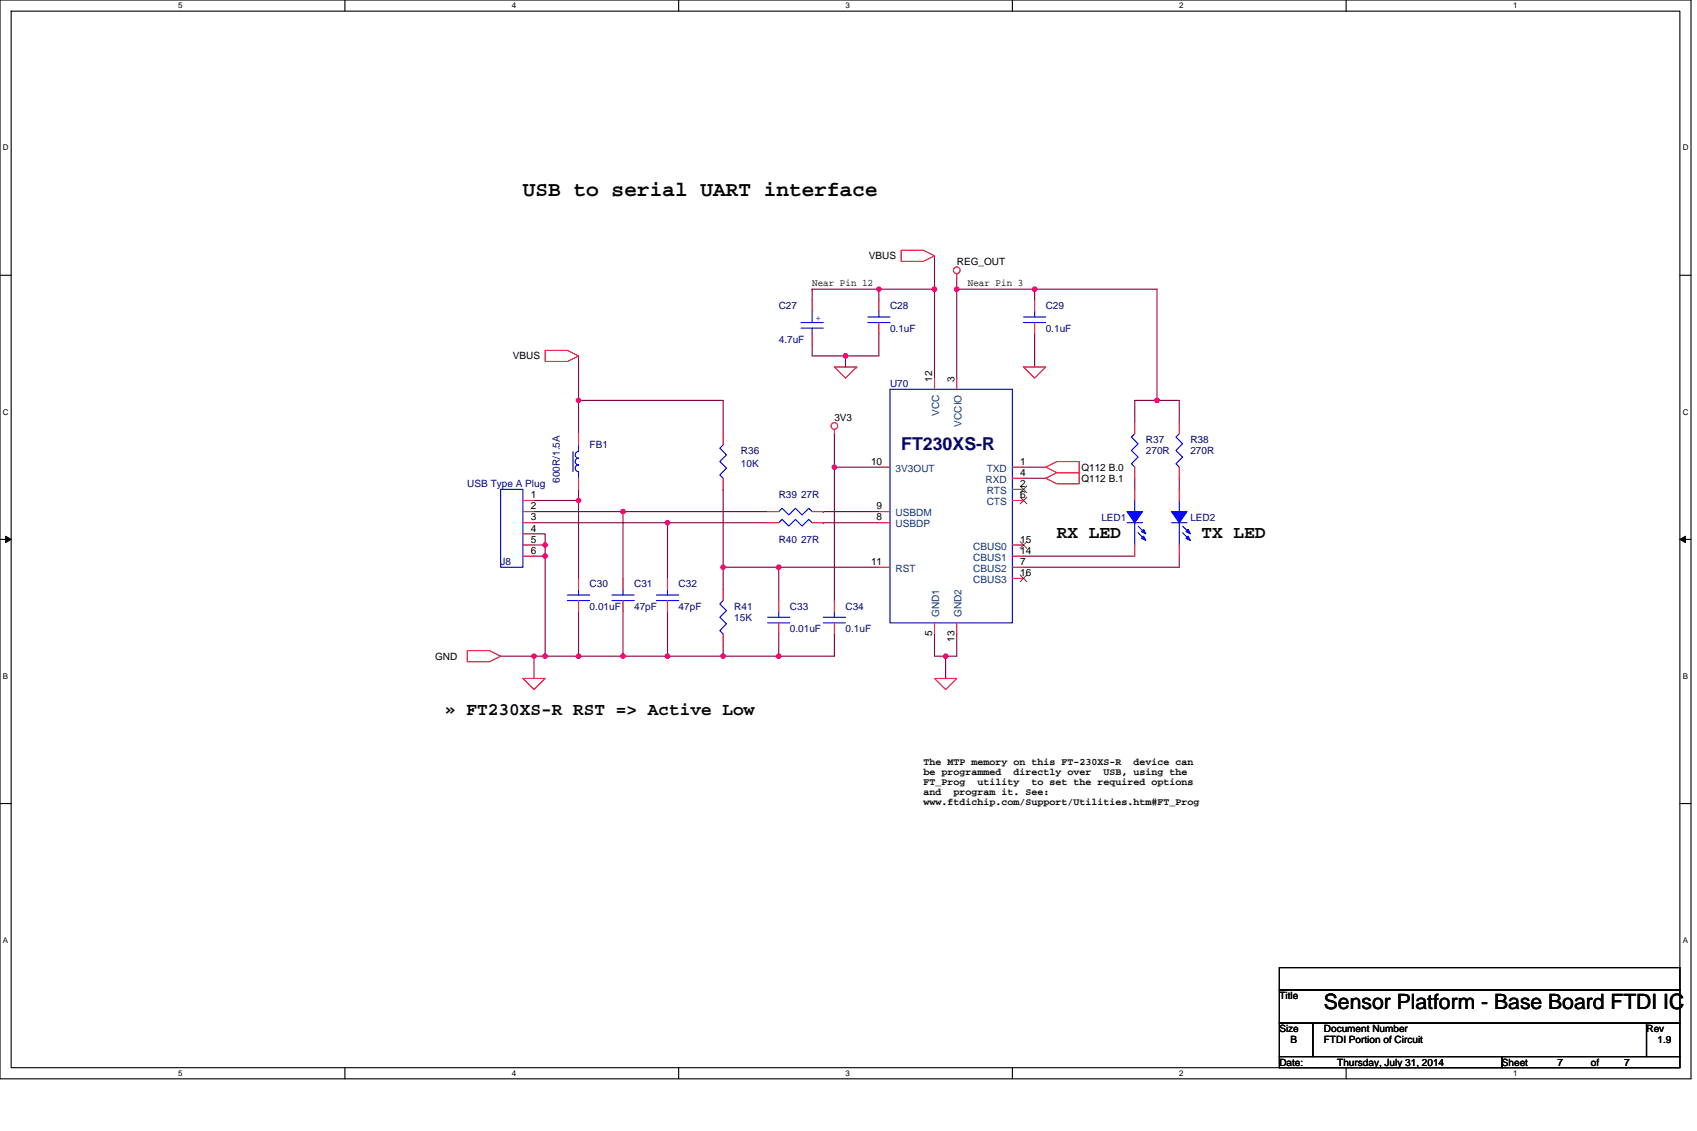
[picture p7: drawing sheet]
<svg xmlns="http://www.w3.org/2000/svg" width="457mm" height="305mm" viewBox="0 0 457 305" stroke-linecap="round" stroke-linejoin="round" font-family="sans-serif">
<path d="M0 0h455.6v290.7h-455.6zM3 3h449.6v284.7h-449.6z" fill="none" stroke="#000" stroke-width=".3"/>
<g fill="#fff">
<path d="M48 .3h1.2v2.4h-1.2z"/>
<path d="M48 288h1.2v2.4h-1.2z"/>
</g>
<path d="M92.9 0v3M92.9 287.7v3" fill="none" stroke="#000" stroke-width=".3"/>
<g fill="#fff">
<path d="M137.9 .3h1.2v2.4h-1.2z"/>
<path d="M137.9 288h1.2v2.4h-1.2z"/>
</g>
<path d="M182.8 0v3M182.8 287.7v3" fill="none" stroke="#000" stroke-width=".3"/>
<g fill="#fff">
<path d="M227.8 .3h1.2v2.4h-1.2z"/>
<path d="M227.8 288h1.2v2.4h-1.2z"/>
</g>
<path d="M272.8 0v3M272.8 287.7v3" fill="none" stroke="#000" stroke-width=".3"/>
<g fill="#fff">
<path d="M317.7 .3h1.2v2.4h-1.2z"/>
<path d="M317.7 288h1.2v2.4h-1.2z"/>
</g>
<path d="M362.7 0v3M362.7 287.7v3" fill="none" stroke="#000" stroke-width=".3"/>
<g fill="#fff">
<path d="M407.6 .3h1.2v2.4h-1.2z"/>
<path d="M407.6 288h1.2v2.4h-1.2z"/>
<path d="M.8 38.6h1.5v2.4h-1.5z"/>
<path d="M453.3 38.6h1.6v2.4h-1.6z"/>
<path d="M.8 109.8h1.5v2.4h-1.5z"/>
<path d="M453.3 109.8h1.6v2.4h-1.6z"/>
</g>
<path d="M0 74.2h3M452.6 74.2h3" fill="none" stroke="#000" stroke-width=".3"/>
<g fill="#fff">
<path d="M.8 181h1.4v2.4h-1.4z"/>
<path d="M453.3 181h1.5v2.4h-1.5z"/>
</g>
<path d="M0 145.4h3M452.6 145.4h3" fill="none" stroke="#000" stroke-width=".3"/>
<path d="M1.5 144.5l1.5 .9-1.5 .8zM452.6 145.4l1.5-.9v1.7z" fill="#000"/>
<path d="M1.5 144.5l1.5 .9-1.5 .8zM452.6 145.4l1.5-.9v1.7z" fill="none" stroke="#000" stroke-width=".27"/>
<g fill="#fff">
<path d="M.8 252.1h1.4v2.4h-1.4z"/>
<path d="M453.3 252.1h1.5v2.4h-1.5z"/>
</g>
<path d="M0 216.6h3M452.6 216.6h3M344.7 275.8h9v8.9h-9zM344.7 260.8h107.9v6h-107.9zM344.7 266.8h107.9v9h-107.9zM353.7 275.8h89.9v8.9h-89.9zM443.6 275.8h9v8.9h-9zM344.7 284.7h59.9v3h-59.9zM404.6 284.7h48v3h-48z" fill="none" stroke="#000" stroke-width=".3"/>
<g fill="none" stroke="#800040" stroke-width=".3">
<path d="M218.8 77.9v3M218.8 77.9h.1M218.8 77.9h18M236.8 77.9h15M236.8 77.9v3M251.8 77.9v24M251.8 68.9v9M257.8 77.9v24M257.8 74.9v3M257.8 77.9h21M278.8 77.9v3M278.8 77.9h32.9v30"/>
<path d="M155.9 95.9v12M218.8 92.9v3h9M227.8 95.9v3M227.8 95.9h.1M236.8 89.9v6h-9M278.8 89.9v9M155.9 107.9v9M155.9 107.9h38.9v9M224.8 116.9v9M311.7 107.9h-6v6M311.7 107.9h6v6M143.9 137.9h24"/>
<path d="M143.9 134.9h12M155.9 131.9v3M155.9 134.9v21M167.9 137.9h.1M167.9 137.9h38.9M167.9 137.9v18M194.8 131.9h.1M194.8 131.9v21M221.8 137.9h.1M221.8 137.9h15M224.8 125.9h.1M224.8 125.9v36"/>
<path d="M224.8 125.9h12M275.8 125.9h5.9M275.8 128.9h5.9M305.7 128.9v3M317.7 128.9v3M143.9 140.9h35.9M143.9 143.9h3v3M143.9 146.9h3v3M143.9 149.9h3M146.9 149.9v26.9M155.9 155.9h.1M179.8 140.9h27"/>
<path d="M179.8 140.9h.1M179.8 140.9v15M194.8 152.9h15v9M194.8 152.9v6M209.8 152.9h.1M209.8 152.9h27M221.8 140.9h.1M221.8 140.9h15M275.8 149.9h29.9M317.7 149.9v3h-41.9M134.9 176.8h9M143.9 176.8v6"/>
<path d="M143.9 176.8h3M146.9 176.8h9M155.9 164.9v11.9M155.9 176.8h12M167.9 164.9v11.9M167.9 176.8h11.9M179.8 164.9v11.9M179.8 176.8h15M194.8 176.8h15M194.8 173.8v3M209.8 170.9v5.9M224.8 170.9v5.9h-15"/>
<path d="M224.8 161.9h.1M251.8 170.9v5.9h3M254.8 176.8v6M257.8 170.9v5.9h-3"/>
</g>
<g fill="#f0f" stroke="#f0f" stroke-width=".3">
<circle cx="251.8" cy="77.9" r=".6"/>
<circle cx="257.8" cy="77.9" r=".6"/>
<circle cx="254.8" cy="176.8" r=".6"/>
<circle cx="311.7" cy="107.9" r=".6"/>
<circle cx="278.7" cy="77.9" r=".6"/>
<circle cx="167.8" cy="137.9" r=".6"/>
<circle cx="179.8" cy="140.9" r=".6"/>
<circle cx="143.9" cy="176.8" r=".6"/>
<circle cx="146.9" cy="176.8" r=".6"/>
<circle cx="179.8" cy="176.8" r=".6"/>
<circle cx="167.8" cy="176.8" r=".6"/>
<circle cx="194.8" cy="152.9" r=".6"/>
<circle cx="209.8" cy="176.8" r=".6"/>
<circle cx="155.9" cy="107.9" r=".6"/>
<circle cx="194.8" cy="176.8" r=".6"/>
<circle cx="155.9" cy="176.8" r=".6"/>
<circle cx="209.8" cy="152.9" r=".6"/>
<circle cx="236.8" cy="77.9" r=".6"/>
<circle cx="227.8" cy="95.9" r=".6"/>
<circle cx="224.8" cy="125.9" r=".6"/>
<circle cx="155.9" cy="134.9" r=".6"/>
<circle cx="146.9" cy="146.9" r=".6"/>
<circle cx="146.9" cy="149.9" r=".6"/>
</g>
<g fill="none" stroke="#f00" stroke-width=".3">
<path d="M242.8 67.4h6l3 1.5-3 1.5h-6zM257.8 73.7v1.2M146.9 94.4h6l3 1.5-3 1.5h-6zM218.8 80.9v3M218.8 89.9v3M224.8 98.9h6l-3 3zM230.8 98.9h.1M236.8 86.9v3M236.8 80.9v3M275.8 98.9h5.9l-2.9 3zM278.8 86.9v3M278.8 80.9v3"/>
<path d="M155.9 116.9v3M194.8 116.9v3M224.8 115.7v1.2M251.8 101.9v3M257.8 101.9v3M305.7 113.9v3M317.7 113.9v3M140.9 134.9h3M140.9 137.9h3M155.9 128.9v3M194.8 128.9v3M206.8 137.9h3"/>
<path d="M218.8 137.9h3M236.8 125.9h3M236.8 137.9h3M272.8 125.9h3M272.8 128.9h3M272.8 131.9h3M272.8 134.9h3M281.7 128.9l3-1.5h6v3h-6zM281.7 125.9l3-1.5h6v3h-6zM305.7 125.9v3M305.7 131.9v3M317.7 125.9v3"/>
<path d="M317.7 131.9v3M140.9 140.9h3M140.9 143.9h3M140.9 146.9h3M140.9 149.9h3M155.9 155.9v3M167.9 155.9v3M179.8 155.9v3M194.8 158.9v3M206.8 140.9h3M218.8 140.9h3M236.8 140.9h3"/>
<path d="M236.8 152.9h3M272.8 146.9h3M272.8 149.9h3M272.8 152.9h3M272.8 155.9h3M305.7 146.9v3M317.7 146.9v3M125.9 175.3h6l3 1.5-3 1.5h-6zM155.9 161.9v3M167.9 161.9v3M179.8 161.9v3M194.8 170.9v2.9"/>
<path d="M209.8 167.9v3M209.8 161.9v3M224.8 167.9v3M224.8 161.9v3M251.8 167.9v3M257.8 167.9v3M140.9 182.8h6l-3 3zM251.8 182.8h6l-3 3z"/>
<circle cx="257.8" cy="72.8" r=".9"/>
<circle cx="224.8" cy="114.8" r=".9"/>
</g>
<g fill="none" stroke="#00f" stroke-width=".3">
<path d="M215.8 86.9h6M215.8 88.4h6M218.8 83.9v3M218.8 88.4v1.5M233.8 86.9h6M233.8 85.4h6M236.8 83.9v1.5M275.8 86.9h5.9M275.8 85.4h5.9M278.8 83.9v1.5M155.9 119.9v1.8a.9 .9 0 0 0-.9 .9 .9 .9 0 0 0 .9 .9 .9 .9 0 0 0-.9 .9 .9 .9 0 0 0 .9 .9 .9 .9 0 0 0-.9 .9 .9 .9 0 0 0 .9 .9v1.8M194.8 119.9l-.9 .9 1.8 1.8-1.8 1.8 1.8 1.8-1.8 1.8 .9 .9"/>
<path d="M239.8 104.9h33v63h-33zM305.7 116.9l-.9 .9 1.8 1.8-1.8 1.8 1.8 1.8-1.8 1.8 .9 .9M317.7 116.9l-.9 .9 1.8 1.8-1.8 1.8 1.8 1.8-1.8 1.8 .9 .9M134.9 131.9h6v21h-6zM154.4 121.7v5.4M209.8 137.9l.9-.9 1.8 1.8 1.8-1.8 1.8 1.8 1.8-1.8 .9 .9M305.7 134.9v3M317.7 134.9v3M155.9 158.9v1.5M167.9 158.9v1.5M179.8 158.9v1.5M209.8 140.9l.9-.9 1.8 1.8 1.8-1.8 1.8 1.8 1.8-1.8 .9 .9"/>
<path d="M303.6 140.9h4.2M305.7 140.9v6M306.6 141.8l1.8 1.8M306.6 143.6l1.8 1.8M315.6 140.9h4.2M317.7 140.9v6M318.6 141.8l1.8 1.8M318.6 143.6l1.8 1.8M152.9 161.9h6M152.9 160.4h6M164.9 161.9h6M164.9 160.4h6"/>
<path d="M176.8 161.9h6M176.8 160.4h6M194.8 161.9l-.9 .9 1.8 1.8-1.8 1.8 1.8 1.7-1.8 1.8 .9 1M206.8 167.9h6M206.8 166.4h6M209.8 164.9v1.5M221.8 167.9h6M221.8 166.4h6M224.8 164.9v1.5"/>
</g>
<g fill="#00f" stroke="#00f" stroke-width=".3">
<path d="M315.6 137.9h4.2l-2.1 3z" fill-rule="evenodd"/>
<path d="M320.1 144.5l.6 1.2-1.2-.6z" fill-rule="evenodd"/>
<path d="M320.1 142.7l.6 1.2-1.2-.6z" fill-rule="evenodd"/>
<path d="M303.6 137.9h4.2l-2.1 3z" fill-rule="evenodd"/>
<path d="M308.1 144.5l.6 1.2-1.2-.6z" fill-rule="evenodd"/>
<path d="M308.1 142.7l.6 1.2-1.2-.6z" fill-rule="evenodd"/>
</g>
<path d="M274.9 131l1.8 1.8M274.9 134l1.8 1.8M276.6 131l-1.8 1.8M276.6 134l-1.8 1.8M274.9 146l1.8 1.8M274.9 155l1.8 1.8M276.6 146l-1.8 1.8M276.6 155l-1.8 1.8" fill="none" stroke="#804000" stroke-width=".27"/>
<g font-size="5.7">
<text x="140.9" y="52.7">USB to serial UART interface</text>
<text x="356.7" y="271.9">Sensor Platform - Base Board FTDI IC</text>
</g>
<text font-size="4.8" fill="#000080" x="242.8" y="121.2">FT230XS-R</text>
<g font-size="4.8">
<text x="284.7" y="144.9">RX LED</text>
<text x="323.7" y="144.9">TX LED</text>
<text x="119.9" y="192.8">» FT230XS-R RST =&gt; Active Low</text>
</g>
<g font-size="2.7">
<text x="234.1" y="69.9">VBUS</text>
<text x="257.8" y="71.4">REG_OUT</text>
<text x="218.8" y="77.2">Near Pin 12</text>
<text x="260.8" y="77.2">Near Pin 3</text>
<text x="138.2" y="96.9">VBUS</text>
<text x="251.2" y="102.8" transform="rotate(-90 251.2 102.8)">12</text>
<text x="257.2" y="102.8" transform="rotate(-90 257.2 102.8)">3</text>
<text x="224.8" y="113.3">3V3</text>
<text x="234.7" y="125.3">10</text>
<text x="274.8" y="125.3">1</text>
<text x="274.8" y="128.3">4</text>
<text x="274.8" y="131.3">2</text>
<text x="291.3" y="129.8">Q112 B.1</text>
<text x="291.3" y="126.8">Q112 B.0</text>
<text x="143" y="134.3">1</text>
<text x="143" y="137.3">2</text>
<text x="236.2" y="137.3">9</text>
<text x="274.8" y="134.3">6</text>
<text x="143" y="140.3">3</text>
<text x="143" y="143.3">4</text>
<text x="236.2" y="140.3">8</text>
<text x="143" y="146.3">5</text>
<text x="143" y="149.3">6</text>
<text x="274.8" y="146.3">15</text>
<text x="274.8" y="149.3">14</text>
<text x="234.7" y="152.3">11</text>
<text x="274.8" y="152.3">7</text>
<text x="274.8" y="155.3">16</text>
<text x="251.2" y="171.5" transform="rotate(-90 251.2 171.5)">5</text>
<text x="257.2" y="173" transform="rotate(-90 257.2 173)">13</text>
<text x="117.2" y="177.8">GND</text>
<text x="248.8" y="206.1">The MTP memory on this FT-230XS-R</text>
<text x="248.8" y="208.8">be programmed</text>
<text x="273" y="208.8">directly over</text>
<text x="297.3" y="208.8">USB, using the</text>
<text x="305.4" y="206.1">device can</text>
<text x="248.8" y="211.5">FT_Prog</text>
<text x="248.8" y="214.2">and</text>
<text x="256.9" y="214.2">program it. See:</text>
<text x="263.3" y="211.5">utility</text>
<text x="277.9" y="211.5">to set the required options</text>
<text x="248.8" y="216.8">www.ftdichip.com/Support/Utilities.htm#FT_Prog</text>
<text x="344.7" y="269.2">Title</text>
<text x="344.7" y="278.2">Size</text>
<text x="347.7" y="281.2">B</text>
<text x="356.7" y="278.2">Document Number</text>
<text x="356.7" y="281.2">FTDI Portion of Circuit</text>
<text x="443.6" y="278.2">Rev</text>
<text x="446.6" y="281.2">1.9</text>
<text x="344.7" y="287.2">Date:</text>
<text x="360.3" y="287.2">Thursday, July 31, 2014</text>
<text x="404.6" y="287.2">Sheet</text>
<text x="419.6" y="287.2">7</text>
<text x="428.6" y="287.2">of</text>
<text x="437.6" y="287.2">7</text>
</g>
<g font-size="2.7" fill="#000080">
<text x="209.8" y="83.4">C27</text>
<text x="239.8" y="83.4">C28</text>
<text x="281.7" y="83.4">C29</text>
<text x="239.8" y="89.4">0.1uF</text>
<text x="281.7" y="89.4">0.1uF</text>
<text x="209.8" y="92.4">4.7uF</text>
<text x="239.8" y="104.4">U70</text>
<text x="308.7" y="119.3">R37</text>
<text x="320.7" y="119.3">R38</text>
<text x="158.9" y="120.8">FB1</text>
<text x="199.6" y="122.3">R36</text>
<text x="199.6" y="125.9">10K</text>
<text x="308.7" y="122.3">270R</text>
<text x="320.7" y="122.3">270R</text>
<text x="125.9" y="131.3">USB Type A Plug</text>
<text x="150.9" y="130.1" transform="rotate(-90 150.9 130.1)">600R/1.5A</text>
<text x="209.8" y="134.3">R39 27R</text>
<text x="296.7" y="140.3">LED1</text>
<text x="320.7" y="140.3">LED2</text>
<text x="209.8" y="146.3">R40 27R</text>
<text x="134.9" y="152.3">J8</text>
<text x="158.9" y="158.3">C30</text>
<text x="170.9" y="158.3">C31</text>
<text x="182.8" y="158.3">C32</text>
<text x="158.9" y="164.3">0.01uF</text>
<text x="170.9" y="164.3">47pF</text>
<text x="182.8" y="164.3">47pF</text>
<text x="197.8" y="164.3">R41</text>
<text x="197.8" y="167.3">15K</text>
<text x="212.8" y="164.3">C33</text>
<text x="227.8" y="164.3">C34</text>
<text x="212.8" y="170.3">0.01uF</text>
<text x="227.8" y="170.3">0.1uF</text>
</g>
<text font-size="2.7" fill="#00f" x="219.7" y="86.5">+</text>
<g font-size="2.7" fill="#004080">
<text x="253" y="112.1" transform="rotate(-90 253 112.1)">VCC</text>
<text x="259" y="115" transform="rotate(-90 259 115)">VCCIO</text>
<text x="241.3" y="127.1">3V3OUT</text>
<text x="265.5" y="130.1">RXD</text>
<text x="265.8" y="127.1">TXD</text>
<text x="265.8" y="133.1">RTS</text>
<text x="265.8" y="136.1">CTS</text>
<text x="241.3" y="139.1">USBDM</text>
<text x="241.3" y="142.1">USBDP</text>
<text x="262.2" y="148.1">CBUS0</text>
<text x="241.3" y="154.1">RST</text>
<text x="262.2" y="151.1">CBUS1</text>
<text x="262.2" y="154.1">CBUS2</text>
<text x="262.2" y="157.1">CBUS3</text>
<text x="253" y="166.4" transform="rotate(-90 253 166.4)">GND1</text>
<text x="259" y="166.4" transform="rotate(-90 259 166.4)">GND2</text>
</g>
<g font-size="2.1">
<text x="48" y="2.3">5</text>
<text x="137.9" y="2.3">4</text>
<text x="227.8" y="2.3">3</text>
<text x="317.7" y="2.3">2</text>
<text x="407.6" y="2.3">1</text>
<text x=".8" y="40.5">D</text>
<text x="453.3" y="40.5">D</text>
<text x=".8" y="111.7">C</text>
<text x="453.3" y="111.7">C</text>
<text x=".8" y="182.9">B</text>
<text x="453.3" y="182.9">B</text>
<text x=".8" y="254.1">A</text>
<text x="453.3" y="254.1">A</text>
<text x="48" y="290">5</text>
<text x="137.9" y="290">4</text>
<text x="227.8" y="290">3</text>
<text x="317.7" y="290">2</text>
<text x="407.6" y="290">1</text>
</g>
</svg>
